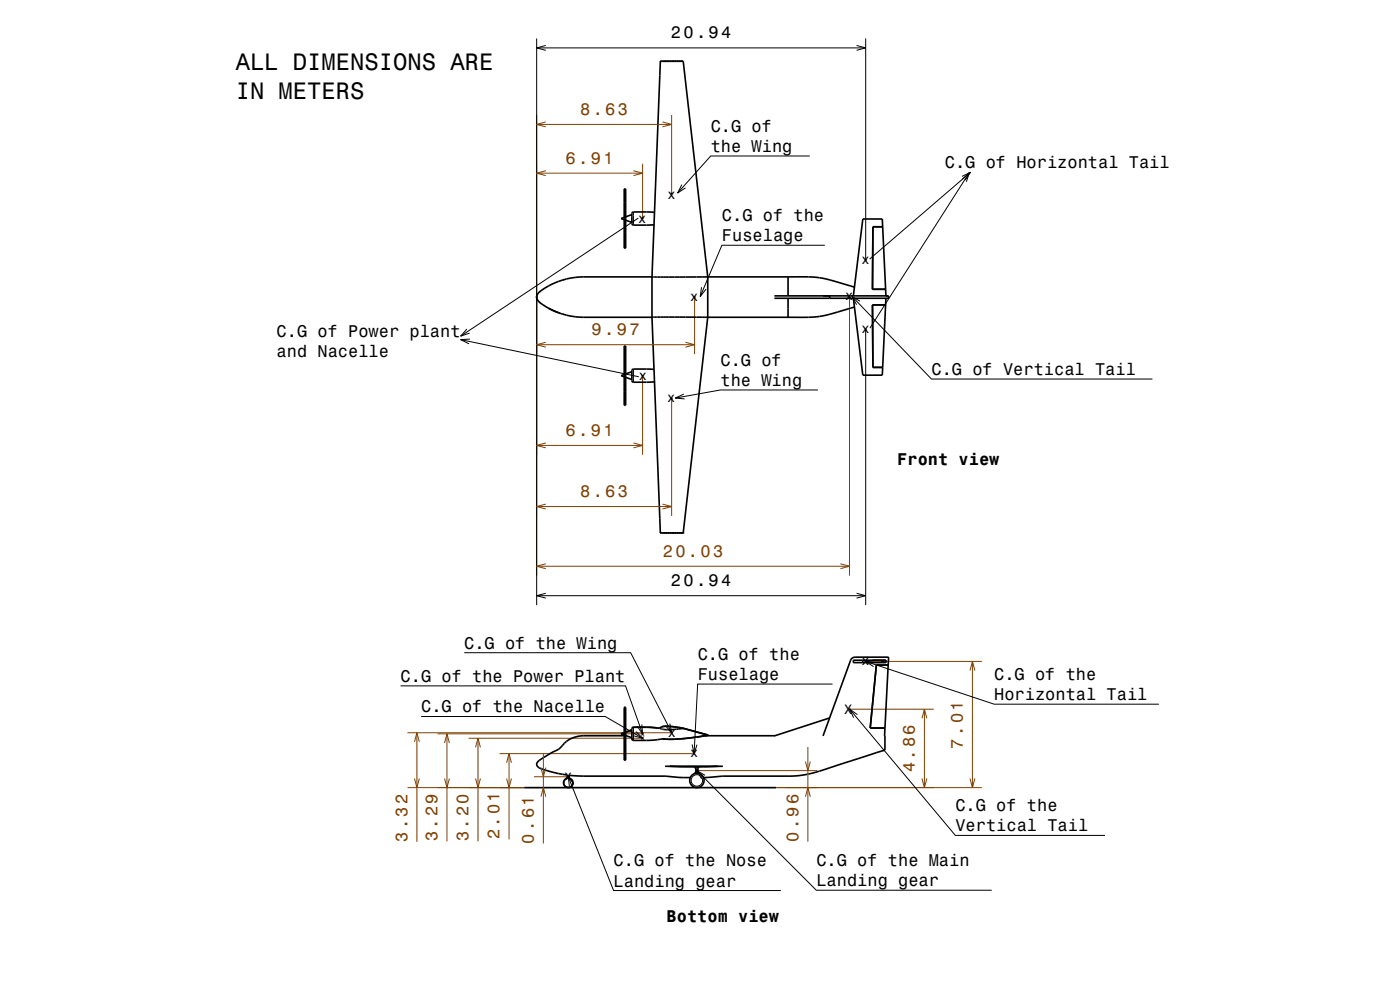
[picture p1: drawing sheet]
<svg xmlns="http://www.w3.org/2000/svg" width="297mm" height="210mm" viewBox="0 0 297 210" stroke-linecap="round" stroke-linejoin="round" font-family="sans-serif">
<g fill="none" stroke="#804000" stroke-width=".21">
<path d="M113.8 24.4v97.7M113.8 26.4h28.7M113.8 36.7h22.5M115.8 25.9l-2 .5 2 .5M115.8 36.2l-2 .5 2 .6M134.4 36.2l1.9 .5-1.9 .6M136.3 34.7v11.6M140.6 25.9l1.9 .5-1.9 .5M142.5 24.4v16.7M113.8 73.1h33.5M115.8 72.6l-2 .5 2 .5M136.3 79.7v16.8"/>
<path d="M145.4 72.6l1.9 .5-1.9 .5M147.3 63v12.1M180.2 63v59.1M113.8 94.5h22.5M115.8 94l-2 .5 2 .5M134.4 94l1.9 .5-1.9 .5M142.5 84.6v24.8M113.8 107.4h28.7M115.8 106.9l-2 .5 2 .6M115.8 119.6l-2 .5 2 .5M140.6 106.9l1.9 .5-1.9 .6M178.3 119.6l1.9 .5-1.9 .5"/>
<path d="M113.8 120.1h66.4M86.4 155.4h56.1M87.9 157.4l.5-2 .6 2M88.4 155.4v23.2M92.8 155.7h43.5M94.3 157.6l.5-1.9 .5 1.9M94.8 155.7v22.8M99.4 156.6h36.9M100.9 158.5l.5-1.9 .5 1.9M101.4 156.6v21.9M106 159.9h41.2M108 159.9v18.2"/>
<path d="M115.3 159.8v19.1M171.4 158.5v20.1M180.4 150.4h17.7M185.6 140.3h22.7M195.6 152.4l.5-2 .5 2M196.1 150.4v16.7M205.8 142.2l.5-1.9 .5 1.9M206.3 140.3v26.8M87.9 165.1l.5 2 .6-2M94.3 165.1l.5 2 .5-2M100.9 165.1l.5 2 .5-2M107.5 165.1l.5 2 .5-2"/>
<path d="M107.5 161.8l.5-1.9 .5 1.9M113.3 164.8h7.3M114.8 162.8l.5 2 .5-2M114.8 169l.5-1.9 .5 1.9M170.9 161.5l.5 2 .5-2M170.9 169l.5-1.9 .5 1.9M173.4 163.5h-25.6M195.6 165.1l.5 2 .5-2M205.8 165.1l.5 2 .5-2M208.3 167.1h-121.9"/>
</g>
<g fill="none" stroke="#000" stroke-width=".21">
<path d="M113.8 8.2v120.2M113.8 10.2h69.8M115.8 9.6l-2 .6 2 .5M181.7 9.6l1.9 .6-1.9 .5M183.6 8.2v47M144.6 39.2l-.9 1.7 1.7-1.1M171.8 33.1h-21l-7.1 7.8M204.1 37.4l1.8-.8-1.1 1.6M204.1 38l1.5-1.3-.6 1.9M205.6 36.7l-21.1 32.9M205.9 36.6l-21.4 18.4M134.4 45v2.8"/>
<path d="M135.4 46.3l-37.7 25M175 52h-21.9l-4.6 10.9M97.7 72l37.8 7.9M99 69.8l-1.3 1.5 1.9-.6M99.7 71.9l-2 .1 1.8 .9M134.4 78.3v2.8M148.8 60.9l-.3 2 1.3-1.6M180.7 62.9l16.9 17.5h46.9M182.5 63.9l-1.8-1 1 1.7M183.6 69.9v58.5M145.1 83.6l-1.9 .8 2 .2M173.5 82.7h-20.7l-9.6 1.7"/>
<path d="M98.5 138.5h35.3l8.7 16.9M113.8 126.4h69.8M115.8 125.8l-2 .6 2 .5M181.7 125.8l1.9 .6-1.9 .5M85 145.5h47.7l3.6 10.2M89.3 152h39.1l7.9 4.6M134.4 154.3v2.8M134.9 155.2l1.4 1.4-1.9-.5M136.2 153.7l.1 2-1.1-1.7M142.1 153.5l.4 1.9-1.3-1.4M144.9 154.5l5.2 1.4M146.8 157.9l.4 2 .7-1.9"/>
<path d="M176.6 145.1h-28.6l-.8 14.8M180.2 150.4l22.5 26.8h31.7M181.9 151.6l-1.7-1.2 .9 1.8M183.6 140.3l27.3 9.1h34.9M185.6 140.4l-2-.1 1.7 1.1M187.7 156.1h.1M120.6 164.8l9.6 24.1h35.5M121.8 166.4l-1.2-1.6 .2 2M141.1 162.6l3.6 .1 8.6-.1M143.1 162.5h8.2zM147.8 163.5l25.4 25.3h37.2M149.6 164.5l-1.8-1 1 1.7"/>
<circle cx="120.6" cy="166.1" r=".91"/>
<circle cx="147.8" cy="165.5" r="1.22"/>
</g>
<g fill="none" stroke="#000" stroke-width=".35">
<path d="M140.1 13h.1M140.1 13l-1.8 45.7v8.6M140.2 13h.1M140.2 13h-.1M140.5 13h-.2M141.1 13h.2M141.3 13h.2M141.3 13h-1M141.5 13h-.2M144 13h-2.5M144 13h.5M144.5 13h-.5"/>
<path d="M144.5 13h.2M144.7 13h.2M144.9 13h-.2M144.9 13h.1M144.9 13l5.2 45.7M118.5 59.7l-1.8 .8-1.9 1.1-.7 .7-.3 .7 .3 .7 .7 .7 1.7 1.1 2 .9M118.5 59.7h.1M120.2 59.2l-1.7 .5M120.2 59.2h.1M132.4 40.1h.3v12.5h-.3zM132.4 42.9h.3M132.4 46.3h.3"/>
<path d="M132.4 49.2h.3M132.4 46.1l-.6 .3 .6 .2M132.7 46.7l1.3 .5M134 45.5l-1.3 .5M138.3 58.7h11.8M138.5 58.7h-15l-3.3 .5M138.8 45h-4.4l-.4 .3v2.1l.3 .3h4.4M150.1 58.7h.1M150.1 58.7h17.1M150.1 58.7v8.6M167.2 58.7h4.5l2.1 .2 2.2 .5 5.3 1.5M167.2 58.7v4.1"/>
<path d="M187.3 48.1h-2.1l-.1 13.3h2.8M116.4 65.4l2.1 1M118.5 66.4l1.7 .5M120.2 66.9l3.2 .4h15.1M120.2 66.8v.1M132.4 79.7h.3M132.4 73.4h.3v12.6h-.3zM132.4 76.8h.3M132.4 79.4l-.6 .3 .6 .2M134 78.8l-1.3 .5M138.3 67.3l1.8 45.7M138.5 67.3h-.2"/>
<path d="M138.5 67.3h11.6M138.7 78.4h-4.5l-.2 2.3 .4 .4 4.4-.1M150.1 67.3h.1M150.1 67.3h17.1M150.1 67.3l-5.2 45.7M164.3 62.8h24.2v.5h-24.2M167.2 63.3v4M176 62.8v.5M181 62.8l2-16.3h4.2l.7 16.3M181 63.3l2 16.3h4.2l.1-1.7M181.3 65.1l-5.2 1.5-2.2 .5-2.2 .2h-4.5M187.9 64.7h-2.8l.1 13.2h2.1"/>
<path d="M187.9 64.7l-.6 13.2M187.9 63.3v1.4M132.4 83.1h.3M132.7 80l1.3 .5M140.1 113h4.8M144.9 113h.1M132.4 156.1h-8.7l-1.9 .3-1.4 .7-1.8 1.7-3.4 2-.9 .6-.4 .5v.5l.5 .5 2.9 .9 3.1 .6v.7M132.4 150.1h.3v11.2h-.3zM132.4 150.4h.3M132.4 156h.3M132.7 156.1h.2M132.7 155.4l-.9 .3 .6 .2"/>
<path d="M132.7 156l1.3 .5M134 154.8l-1.3 .5M134.4 154.3l-.4 .3v2.1l.3 .4 3.6-.1 3-.3M134.4 154.3l-.3 .1M140.2 154.3l-.1 .2 .1 .1 1.1 .2 3.6-.3M140.2 154.3a.8 .8 0 0 1-1 .1l-4.8-.1M140.2 154.3l1.6-.2 3.1 .4M140.2 154.3h.1M140.6 156.7l1.3 .1M143 156.8h-1.1M144.9 154.5h.1M144.9 154.5l5.2 1.4"/>
<path d="M145.4 156.6l-2.4 .2M146.6 156.5l-1.2 .1M147.8 156.3l-1.2 .2M149 156.2l-1.2 .1M149.5 156.1h14.9M149.5 156.1l-.5 .1M150.1 155.9h.1M150.1 155.9l-.6 .2M176 152.3l-11.7 3.8M181 140h6.9v.6h-6.9zM183 140v.6M187.2 140v.6"/>
<path d="M187.3 140v.6M187.9 140v.6M188.4 141.1l-.7 15v3l-14.1 4.6-3.3 .7-2.5 .2h-14.5l-4.1 .3M188.4 141.1l.1-1.7h-7.1l-.7 .3-.3 .4-5.8 16M188.4 141.1h-2.5l-1.3 13.3h3.1M111.2 167.1h53.4M142.1 162.5h1M142.1 162.5l-1 .1M142.1 162.5h10.2M146.4 164.9l-5.3-.3h-17.3l-3-.1v.6M147.6 164v-1l.2-.2 .2 .2v1M147.6 163.7l.2-.1 .2 .1"/>
<path d="M149.2 164.9h.1M152.3 162.5l1 .1M152.3 162.5h-1"/>
<circle cx="120.6" cy="166.1" r="1.02"/>
<circle cx="147.8" cy="165.5" r="1.52"/>
</g>
<g fill="#000">
<path d="M136.1 46.1h.4v.3h-.4z" fill-rule="evenodd"/>
<path d="M142.3 40.9h.4v.3h-.4z" fill-rule="evenodd"/>
<path d="M183.5 55h.3v.4h-.3z" fill-rule="evenodd"/>
<path d="M113.7 62.8h.3v.4h-.3z" fill-rule="evenodd"/>
<path d="M136.1 79.5h.4v.4h-.4z" fill-rule="evenodd"/>
<path d="M147.2 62.8h.3v.4h-.3z" fill-rule="evenodd"/>
<path d="M180 62.8h.4v.4h-.4z" fill-rule="evenodd"/>
<path d="M183.5 69.7h.3v.4h-.3z" fill-rule="evenodd"/>
<path d="M142.3 84.4h.4v.3h-.4z" fill-rule="evenodd"/>
<path d="M136.1 155.5h.4v.4h-.4z" fill-rule="evenodd"/>
<path d="M136.1 156.4h.4v.4h-.4z" fill-rule="evenodd"/>
<path d="M142.3 155.2h.4v.4h-.4z" fill-rule="evenodd"/>
<path d="M180.1 150.2h.3v.4h-.3z" fill-rule="evenodd"/>
<path d="M183.5 140.1h.3v.4h-.3z" fill-rule="evenodd"/>
<path d="M120.4 164.6h.3v.4h-.3z" fill-rule="evenodd"/>
<path d="M147.1 159.7h.3v.4h-.3z" fill-rule="evenodd"/>
<path d="M147.7 163.3h.3v.4h-.3z" fill-rule="evenodd"/>
</g>
<path d="M0 0h297v210h-297" fill="none" stroke="#fff" stroke-width=".21"/>
<g font-size="5">
<text x="50" y="14.9">ALL DIMENSIONS ARE</text>
<text x="50" y="20.9">IN METERS</text>
</g>
<g font-size="3.6">
<text x="142.3" y="8.2">20.94</text>
<text x="150.8" y="27.9">C.G of</text>
<text x="150.8" y="32.2">the Wing</text>
<text x="200.4" y="35.6">C.G of Horizontal Tail</text>
<text x="153.1" y="46.9">C.G of the</text>
<text x="153.1" y="51.2">Fuselage</text>
<text x="58.7" y="71.4">C.G of Power plant</text>
<text x="58.7" y="75.7">and Nacelle</text>
<text x="152.8" y="77.6">C.G of</text>
<text x="152.8" y="81.9">the Wing</text>
<text x="197.6" y="79.6">C.G of Vertical Tail</text>
<text x="190.3" y="98.6">Front view</text>
<text x="142.3" y="124.4">20.94</text>
<text x="98.5" y="137.6">C.G of the Wing</text>
<text x="148" y="139.9">C.G of the</text>
<text x="85" y="144.6">C.G of the Power Plant</text>
<text x="148" y="144.3">Fuselage</text>
<text x="210.9" y="144.2">C.G of the</text>
<text x="210.9" y="148.5">Horizontal Tail</text>
<text x="89.3" y="151.1">C.G of the Nacelle</text>
<text x="202.7" y="172">C.G of the</text>
<text x="202.7" y="176.4">Vertical Tail</text>
<text x="130.2" y="183.7">C.G of the Nose</text>
<text x="173.2" y="183.7">C.G of the Main</text>
<text x="130.2" y="188.1">Landing gear</text>
<text x="173.2" y="188">Landing gear</text>
<text x="141.4" y="195.6">Bottom view</text>
</g>
<g font-size="3.6" fill="#804000">
<text x="123.1" y="24.4">8.63</text>
<text x="120" y="34.7">6.91</text>
<text x="125.5" y="71.1">9.97</text>
<text x="120" y="92.5">6.91</text>
<text x="123.1" y="105.4">8.63</text>
<text x="140.6" y="118.1">20.03</text>
<text x="204.3" y="158.8" transform="rotate(-90 204.3 158.8)">7.01</text>
<text x="194.1" y="163.8" transform="rotate(-90 194.1 163.8)">4.86</text>
<text x="86.4" y="178.6" transform="rotate(-90 86.4 178.6)">3.32</text>
<text x="92.8" y="178.5" transform="rotate(-90 92.8 178.5)">3.29</text>
<text x="99.4" y="178.5" transform="rotate(-90 99.4 178.5)">3.20</text>
<text x="106" y="178.1" transform="rotate(-90 106 178.1)">2.01</text>
<text x="113.3" y="178.9" transform="rotate(-90 113.3 178.9)">0.61</text>
<text x="169.4" y="178.6" transform="rotate(-90 169.4 178.6)">0.96</text>
</g>
<g font-size="2.9">
<text x="135.4" y="47.2">x</text>
<text x="141.6" y="42.1">x</text>
<text x="182.7" y="56.1">x</text>
<text x="146.4" y="63.9">x</text>
<text x="179.3" y="63.7">x</text>
<text x="182.7" y="70.6">x</text>
<text x="135.5" y="80.6">x</text>
<text x="141.5" y="85.3">x</text>
<text x="182.7" y="141">x</text>
<text x="179.1" y="151.4">X</text>
<text x="141.6" y="156.2">x</text>
<text x="146.4" y="160.6">x</text>
<text x="119.7" y="165.5">x</text>
<text x="146.9" y="164.2">x</text>
</g>
<g font-size="1.4">
<text x="135.9" y="157">x</text>
<text x="136" y="156.1">x</text>
</g>
</svg>
